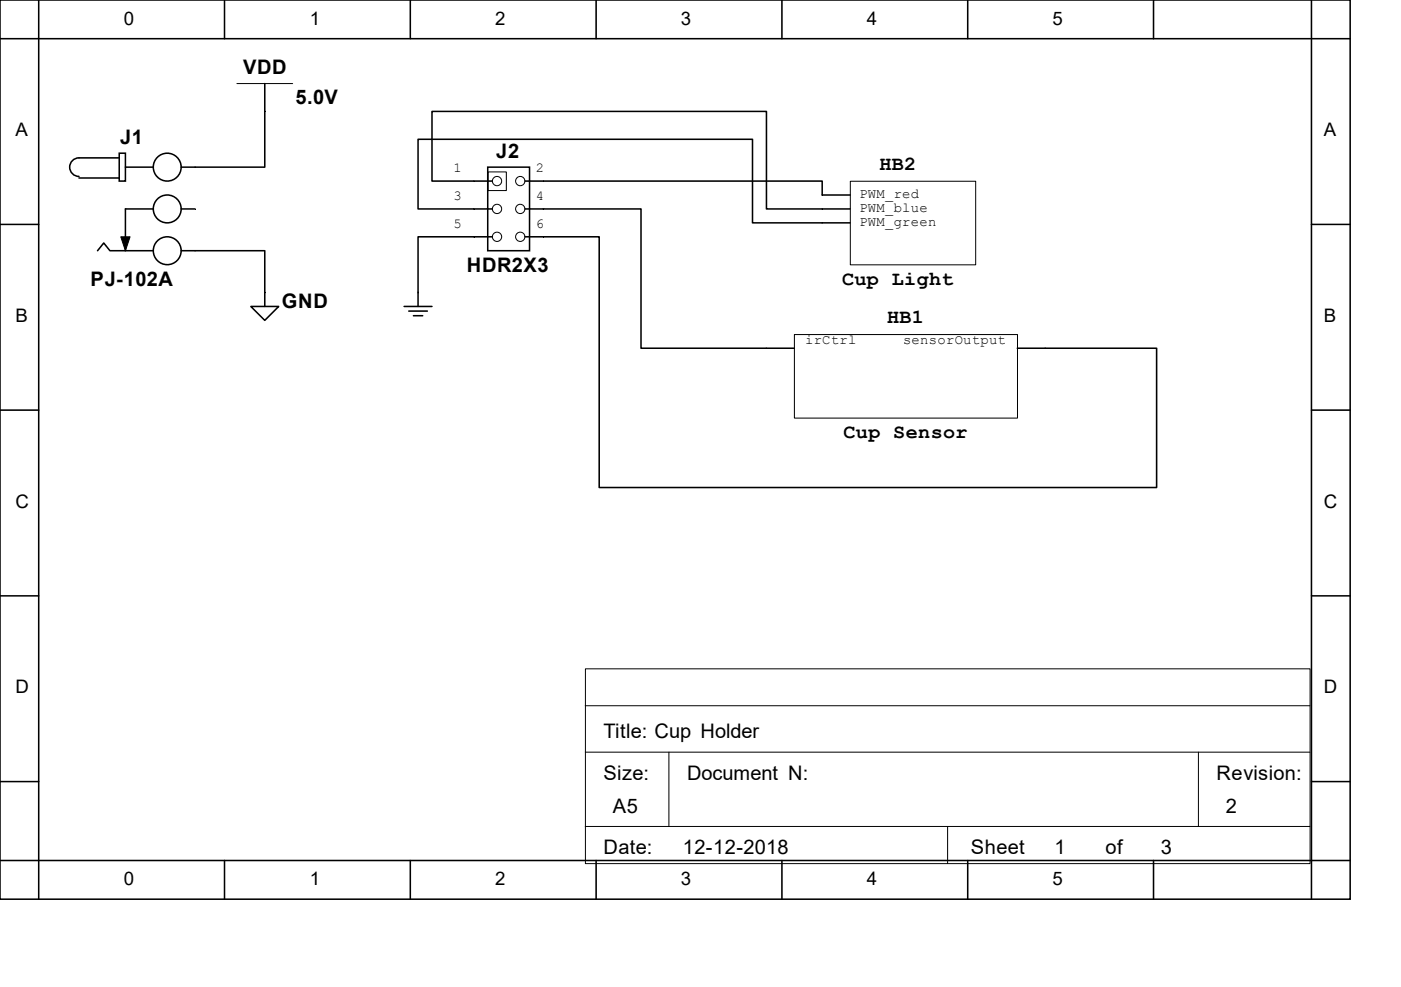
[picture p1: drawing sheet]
<svg xmlns="http://www.w3.org/2000/svg" width="210mm" height="148mm" viewBox="0 0 210 148" stroke-linecap="round" stroke-linejoin="round" font-family="sans-serif">
<g fill="none" stroke="#000" stroke-width=".23">
<path d="M0 0h202.4v134.8h-202.4zM0 5.8h202.4M5.8 0v134.8M33.7 0v5.8M39.7 12.5v12.6h-12.5M61.5 0v5.8M89.4 0v5.8M117.2 0v5.8M145.1 0v5.8M172.9 0v5.8M196.6 0v134.8M0 33.6h5.8"/>
<path d="M11.8 26.7h6.1M14.6 37.6l1-1.2 .9 1.2h6.5M17.9 23h.9v4.2h-.9zM17.9 23.7h-6.1a1.39 1.39 0 0 0-1.4 1.4 1.39 1.39 0 0 0 1.4 1.4M18.8 25.1h4.2M23 31.3h-4.2v6.3M27.2 37.6h12.5v8.4M27.2 31.3h2M73.1 25.1h6.3v12.5h-6.3zM73.8 35.5h-11.1v10.5M73.8 31.3h-11.1v-10.4h50.1v12.5h14.6M73.8 27.2h-9v-10.5h50.1v14.6h12.5"/>
<path d="M78.7 27.2h44.5v2h4.2M78.7 31.3h17.4v20.9h23M78.7 35.5h11.1v37.6h83.6v-20.9h-20.9M196.6 33.6h5.8M37.6 46h4.2l-2.1 2zM60.6 46h4.2M61.3 46.6h2.8M62 47.3h1.4M0 61.5h5.8M196.6 61.5h5.8M0 89.3h5.8M196.6 89.3h5.8"/>
<path d="M0 117.2h5.8M196.6 117.2h5.8M0 129h202.4M33.7 129v5.8M61.5 129v5.8M89.4 129v5.8M117.2 129v5.8M145.1 129v5.8M172.9 129v5.8"/>
<circle cx="25.1" cy="37.6" r="2.09"/>
<circle cx="25.1" cy="31.3" r="2.09"/>
<circle cx="25.1" cy="25.1" r="2.09"/>
</g>
<path d="M18.1 35.5h1.4l-.7 2.1z" fill-rule="evenodd" fill="#000" stroke="#000" stroke-width=".15"/>
<g fill="none" stroke="#000" stroke-width=".15">
<path d="M35.5 12.5h8.4M73.2 25.8h2.7v2.8h-2.7zM127.5 27.2h18.8v12.5h-18.8zM119.1 50.2h33.4v12.5h-33.4zM87.7 112.8h108.7M87.7 105.8h108.7M87.8 100.3h108.6v29.2h-108.6zM100.3 112.8v11.1M179.6 112.8v11.1M87.7 123.9h108.7M142 123.9v5.6"/>
<circle cx="74.5" cy="35.5" r=".7"/>
<circle cx="74.5" cy="27.2" r=".7"/>
<circle cx="74.5" cy="31.3" r=".7"/>
<circle cx="78" cy="27.2" r=".7"/>
<circle cx="78" cy="35.5" r=".7"/>
<circle cx="78" cy="31.3" r=".7"/>
</g>
<g font-size="3">
<text x="36.4" y="11.1">VDD</text>
<text x="44.3" y="15.5">5.0V</text>
<text x="18" y="21.5">J1</text>
<text x="74.4" y="23.7">J2</text>
<text x="131.8" y="25.5">HB2</text>
<text x="70" y="40.8">HDR2X3</text>
<text x="13.6" y="42.9">PJ-102A</text>
<text x="42.2" y="46.1">GND</text>
<text x="126.2" y="42.7">Cup Light</text>
<text x="133" y="48.5">HB1</text>
<text x="126.4" y="65.7">Cup Sensor</text>
<text x="90.5" y="110.7">Title: Cup Holder</text>
<text x="90.5" y="117">Size:</text>
<text x="103" y="117">Document N:</text>
<text x="182.4" y="117">Revision:</text>
<text x="91.9" y="121.8">A5</text>
<text x="183.8" y="121.8">2</text>
<text x="90.5" y="128.1">Date:</text>
<text x="102.4" y="128.1">12-12-2018</text>
<text x="145.5" y="128.1">Sheet</text>
<text x="158.1" y="128.1">1</text>
<text x="165.7" y="128.1">of</text>
<text x="174" y="128.1">3</text>
</g>
<g font-size="2.8">
<text x="18.6" y="3.7">0</text>
<text x="46.4" y="3.7">1</text>
<text x="74.2" y="3.7">2</text>
<text x="102.1" y="3.7">3</text>
<text x="129.9" y="3.7">4</text>
<text x="157.8" y="3.7">5</text>
<text x="2.3" y="20.4">A</text>
<text x="198.5" y="20.4">A</text>
<text x="2.3" y="48.3">B</text>
<text x="198.5" y="48.3">B</text>
<text x="2.3" y="76.1">C</text>
<text x="198.5" y="76.1">C</text>
<text x="2.3" y="104">D</text>
<text x="198.5" y="104">D</text>
<text x="18.6" y="132.8">0</text>
<text x="46.4" y="132.8">1</text>
<text x="74.2" y="132.8">2</text>
<text x="102.1" y="132.8">3</text>
<text x="129.9" y="132.8">4</text>
<text x="157.8" y="132.8">5</text>
</g>
<g font-size="2.1">
<text x="68" y="25.9">1</text>
<text x="80.3" y="25.9">2</text>
<text x="128.8" y="29.7">PWM_red</text>
<text x="68" y="30.1">3</text>
<text x="68" y="34.2">5</text>
<text x="80.3" y="30.1">4</text>
<text x="80.3" y="34.2">6</text>
<text x="128.8" y="31.8">PWM_blue</text>
<text x="128.8" y="33.9">PWM_green</text>
<text x="120.7" y="51.6">irCtrl</text>
<text x="135.4" y="51.6">sensorOutput</text>
</g>
</svg>
